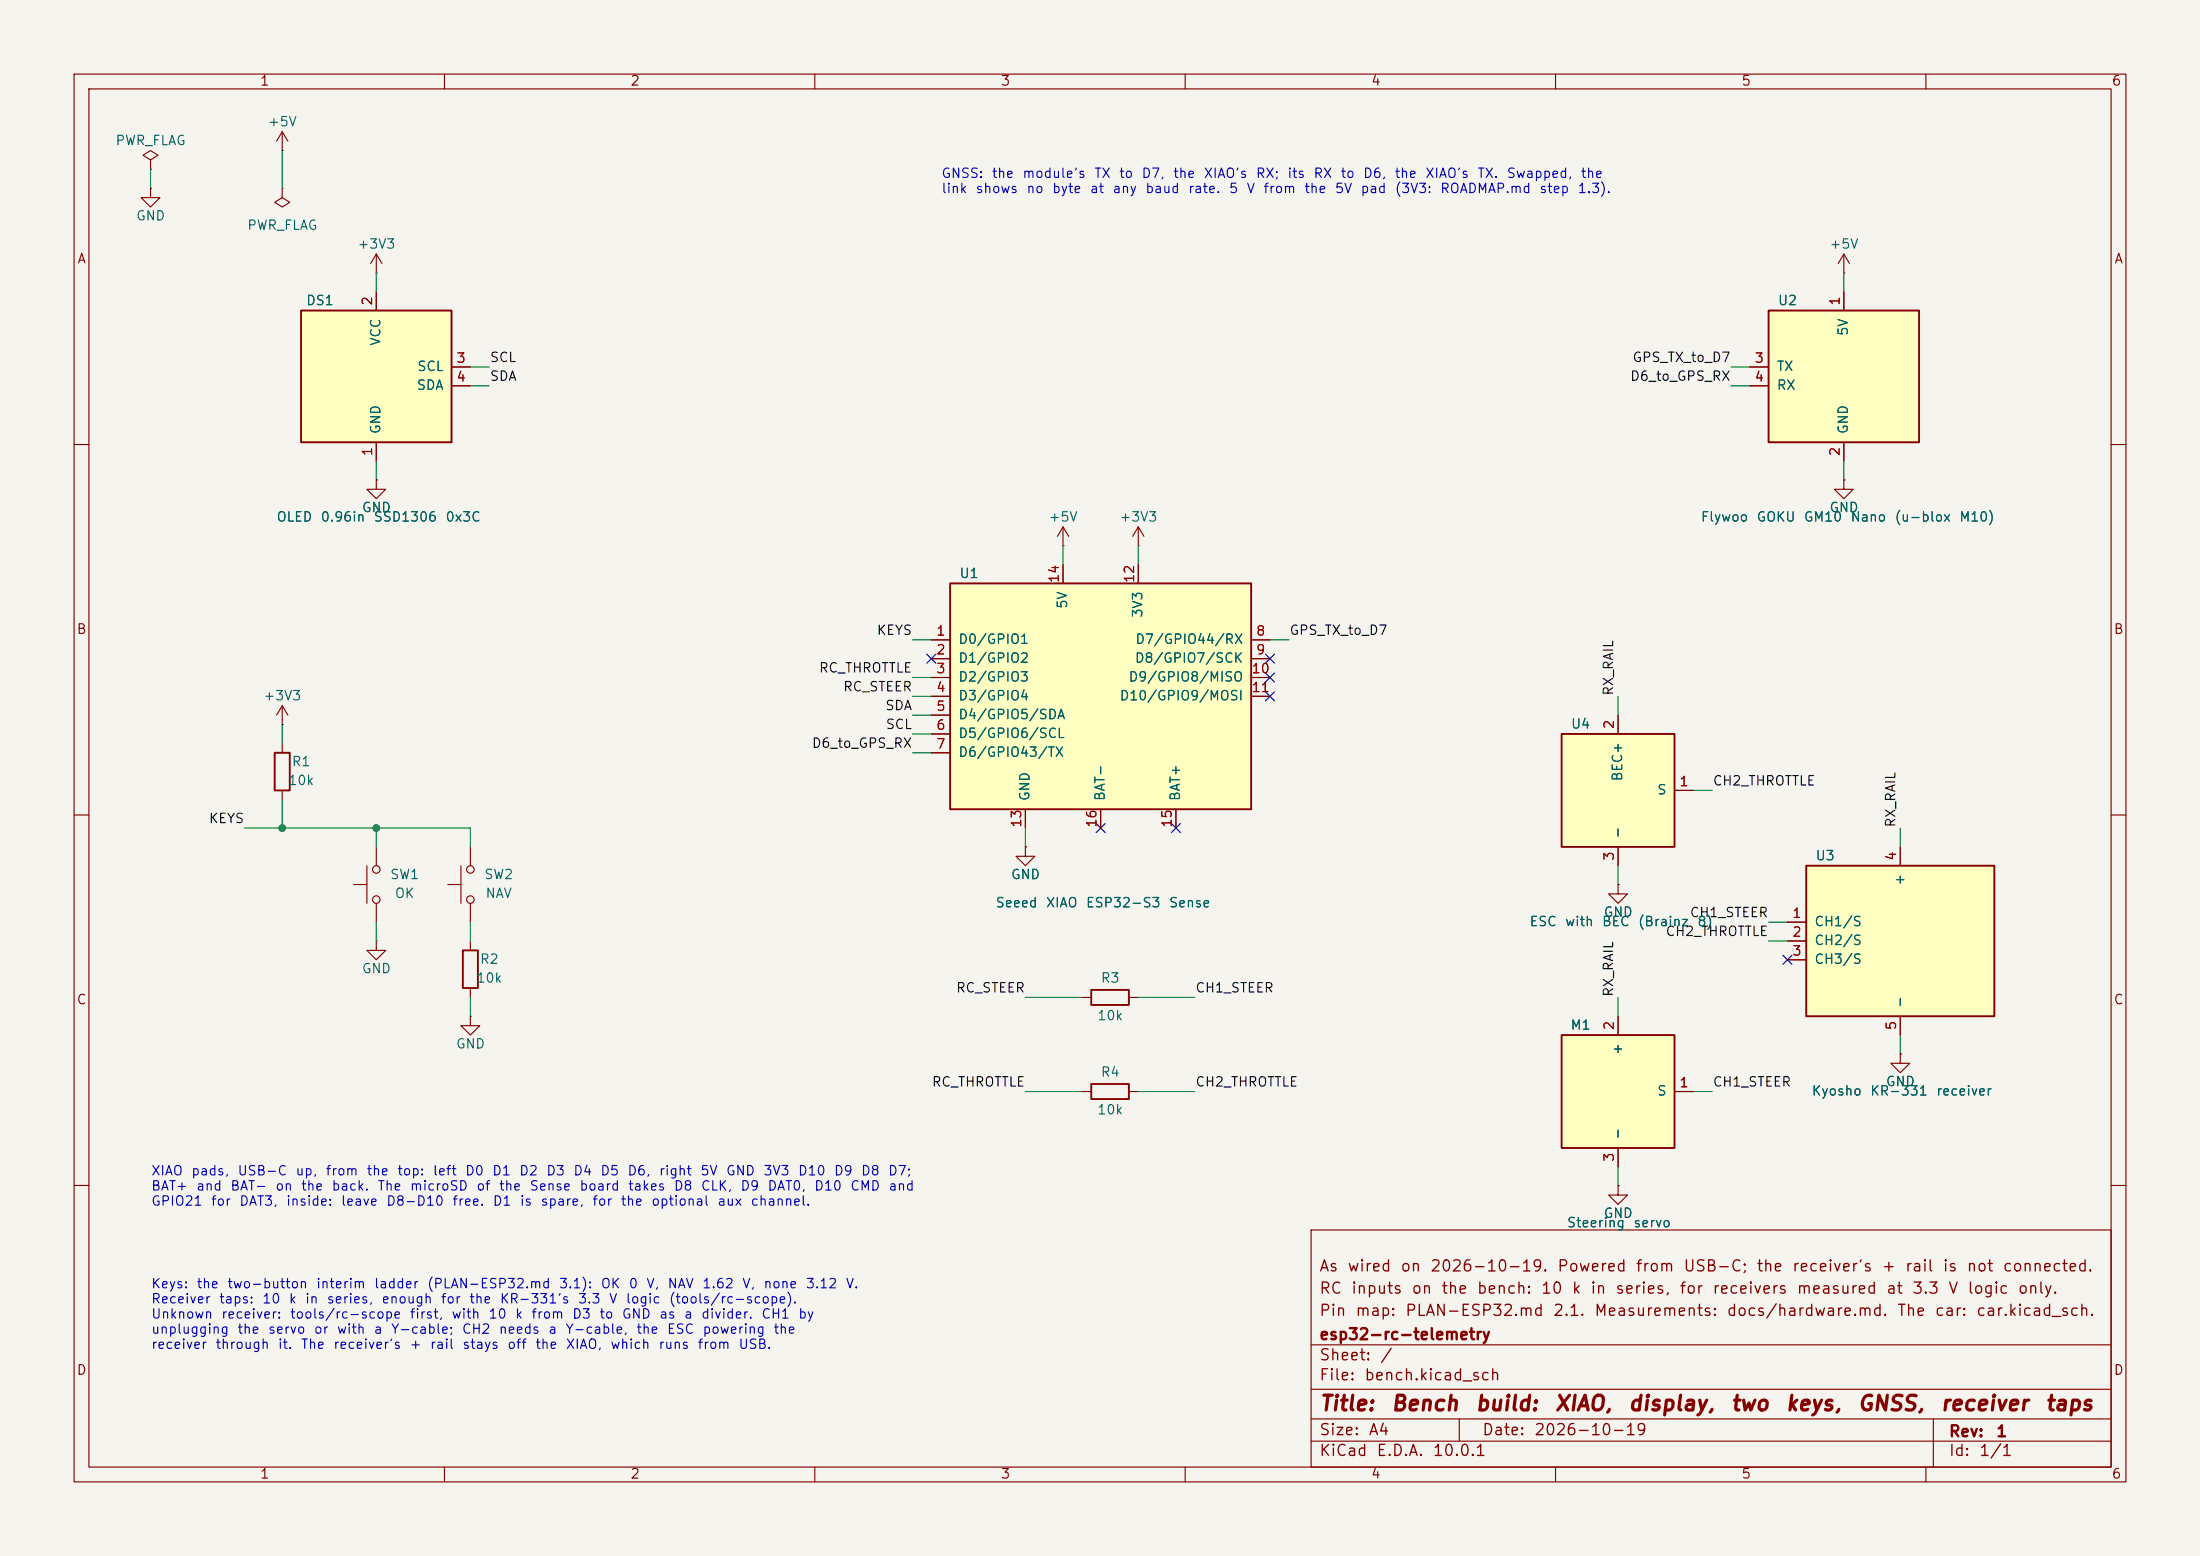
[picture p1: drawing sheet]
(kicad_sch (version 20250114) (generator "eeschema") (generator_version "9.0") (paper "A4") (title_block (title "Bench build: XIAO, display, two keys, GNSS, receiver taps") (date "2026-10-19") (rev "1") (company "esp32-rc-telemetry") (comment 1 "Pin map: PLAN-ESP32.md 2.1. Measurements: docs/hardware.md. The car: car.kicad_sch.") (comment 2 "RC inputs on the bench: 10 k in series, for receivers measured at 3.3 V logic only.") (comment 3 "As wired on 2026-10-19. Powered from USB-C; the receiver's + rail is not connected."))
 (lib_symbols (symbol "rct:XIAO_ESP32S3_Sense" (pin_names (offset 1.016)) (exclude_from_sim no) (in_bom yes) (on_board yes) (property "Reference" "U" (at 0 16.51 0) (effects (font (size 1.27 1.27)))) (property "Value" "Seeed XIAO ESP32-S3 Sense" (at 0 -16.51 0) (effects (font (size 1.27 1.27)))) (property "Footprint" "" (at 0 0 0) (effects (font (size 1.27 1.27)) (hide yes))) (property "Datasheet" "" (at 0 0 0) (effects (font (size 1.27 1.27)) (hide yes))) (symbol "XIAO_ESP32S3_Sense_0_1" (rectangle (start -20.32 15.24) (end 20.32 -15.24) (stroke (width 0.254) (type default)) (fill (type background)))) (symbol "XIAO_ESP32S3_Sense_1_1" (pin passive line (at -22.86 7.62 0) (length 2.54) (name "D0/GPIO1" (effects (font (size 1.27 1.27)))) (number "1" (effects (font (size 1.27 1.27))))) (pin passive line (at -22.86 5.08 0) (length 2.54) (name "D1/GPIO2" (effects (font (size 1.27 1.27)))) (number "2" (effects (font (size 1.27 1.27))))) (pin passive line (at -22.86 2.54 0) (length 2.54) (name "D2/GPIO3" (effects (font (size 1.27 1.27)))) (number "3" (effects (font (size 1.27 1.27))))) (pin passive line (at -22.86 0 0) (length 2.54) (name "D3/GPIO4" (effects (font (size 1.27 1.27)))) (number "4" (effects (font (size 1.27 1.27))))) (pin passive line (at -22.86 -2.54 0) (length 2.54) (name "D4/GPIO5/SDA" (effects (font (size 1.27 1.27)))) (number "5" (effects (font (size 1.27 1.27))))) (pin passive line (at -22.86 -5.08 0) (length 2.54) (name "D5/GPIO6/SCL" (effects (font (size 1.27 1.27)))) (number "6" (effects (font (size 1.27 1.27))))) (pin passive line (at -22.86 -7.62 0) (length 2.54) (name "D6/GPIO43/TX" (effects (font (size 1.27 1.27)))) (number "7" (effects (font (size 1.27 1.27))))) (pin passive line (at 22.86 7.62 180) (length 2.54) (name "D7/GPIO44/RX" (effects (font (size 1.27 1.27)))) (number "8" (effects (font (size 1.27 1.27))))) (pin passive line (at 22.86 5.08 180) (length 2.54) (name "D8/GPIO7/SCK" (effects (font (size 1.27 1.27)))) (number "9" (effects (font (size 1.27 1.27))))) (pin passive line (at 22.86 2.54 180) (length 2.54) (name "D9/GPIO8/MISO" (effects (font (size 1.27 1.27)))) (number "10" (effects (font (size 1.27 1.27))))) (pin passive line (at 22.86 0 180) (length 2.54) (name "D10/GPIO9/MOSI" (effects (font (size 1.27 1.27)))) (number "11" (effects (font (size 1.27 1.27))))) (pin power_in line (at -5.08 17.78 270) (length 2.54) (name "5V" (effects (font (size 1.27 1.27)))) (number "14" (effects (font (size 1.27 1.27))))) (pin power_out line (at 5.08 17.78 270) (length 2.54) (name "3V3" (effects (font (size 1.27 1.27)))) (number "12" (effects (font (size 1.27 1.27))))) (pin power_in line (at -10.16 -17.78 90) (length 2.54) (name "GND" (effects (font (size 1.27 1.27)))) (number "13" (effects (font (size 1.27 1.27))))) (pin passive line (at 0 -17.78 90) (length 2.54) (name "BAT-" (effects (font (size 1.27 1.27)))) (number "16" (effects (font (size 1.27 1.27))))) (pin passive line (at 10.16 -17.78 90) (length 2.54) (name "BAT+" (effects (font (size 1.27 1.27)))) (number "15" (effects (font (size 1.27 1.27))))))) 	(symbol "power:+5V"
  (power global)
  (pin_numbers (hide yes))
  (pin_names
   (offset 0) (hide yes))
  (exclude_from_sim no)
  (in_bom yes)
  (on_board yes)
  (in_pos_files yes)
  (duplicate_pin_numbers_are_jumpers no)
  (property "Reference" "#PWR" (at 0 -3.81 0) (show_name no) (do_not_autoplace no) (hide yes) (effects (font (size 1.27 1.27))))
  (property "Value" "+5V" (at 0 3.556 0) (show_name no) (do_not_autoplace no) (effects (font (size 1.27 1.27))))
  (property "Footprint" "" (at 0 0 0) (show_name no) (do_not_autoplace no) (hide yes) (effects (font (size 1.27 1.27))))
  (property "Datasheet" "" (at 0 0 0) (show_name no) (do_not_autoplace no) (hide yes) (effects (font (size 1.27 1.27))))
  (property "Description" "Power symbol creates a global label with name \"+5V\"" (at 0 0 0) (show_name no) (do_not_autoplace no) (hide yes) (effects (font (size 1.27 1.27))))
  (symbol "+5V_0_1"
   (polyline (pts (xy -0.762 1.27) (xy 0 2.54)) (stroke (width 0) (type default)) (fill (type none)))
   (polyline (pts (xy 0 2.54) (xy 0.762 1.27)) (stroke (width 0) (type default)) (fill (type none)))
   (polyline (pts (xy 0 0) (xy 0 2.54)) (stroke (width 0) (type default)) (fill (type none))))
  (symbol "+5V_1_1"
   (pin power_in line (at 0 0 90) (length 0) (name "" (effects (font (size 1.27 1.27)))) (number "1" (effects (font (size 1.27 1.27))))))
  (embedded_fonts no)) 	(symbol "power:+3V3"
  (power global)
  (pin_numbers (hide yes))
  (pin_names
   (offset 0) (hide yes))
  (exclude_from_sim no)
  (in_bom yes)
  (on_board yes)
  (in_pos_files yes)
  (duplicate_pin_numbers_are_jumpers no)
  (property "Reference" "#PWR" (at 0 -3.81 0) (show_name no) (do_not_autoplace no) (hide yes) (effects (font (size 1.27 1.27))))
  (property "Value" "+3V3" (at 0 3.556 0) (show_name no) (do_not_autoplace no) (effects (font (size 1.27 1.27))))
  (property "Footprint" "" (at 0 0 0) (show_name no) (do_not_autoplace no) (hide yes) (effects (font (size 1.27 1.27))))
  (property "Datasheet" "" (at 0 0 0) (show_name no) (do_not_autoplace no) (hide yes) (effects (font (size 1.27 1.27))))
  (property "Description" "Power symbol creates a global label with name \"+3V3\"" (at 0 0 0) (show_name no) (do_not_autoplace no) (hide yes) (effects (font (size 1.27 1.27))))
  (symbol "+3V3_0_1"
   (polyline (pts (xy -0.762 1.27) (xy 0 2.54)) (stroke (width 0) (type default)) (fill (type none)))
   (polyline (pts (xy 0 2.54) (xy 0.762 1.27)) (stroke (width 0) (type default)) (fill (type none)))
   (polyline (pts (xy 0 0) (xy 0 2.54)) (stroke (width 0) (type default)) (fill (type none))))
  (symbol "+3V3_1_1"
   (pin power_in line (at 0 0 90) (length 0) (name "" (effects (font (size 1.27 1.27)))) (number "1" (effects (font (size 1.27 1.27))))))
  (embedded_fonts no)) 	(symbol "power:GND"
  (power global)
  (pin_numbers (hide yes))
  (pin_names
   (offset 0) (hide yes))
  (exclude_from_sim no)
  (in_bom yes)
  (on_board yes)
  (in_pos_files yes)
  (duplicate_pin_numbers_are_jumpers no)
  (property "Reference" "#PWR" (at 0 -6.35 0) (show_name no) (do_not_autoplace no) (hide yes) (effects (font (size 1.27 1.27))))
  (property "Value" "GND" (at 0 -3.81 0) (show_name no) (do_not_autoplace no) (effects (font (size 1.27 1.27))))
  (property "Footprint" "" (at 0 0 0) (show_name no) (do_not_autoplace no) (hide yes) (effects (font (size 1.27 1.27))))
  (property "Datasheet" "" (at 0 0 0) (show_name no) (do_not_autoplace no) (hide yes) (effects (font (size 1.27 1.27))))
  (property "Description" "Power symbol creates a global label with name \"GND\" , ground" (at 0 0 0) (show_name no) (do_not_autoplace no) (hide yes) (effects (font (size 1.27 1.27))))
  (symbol "GND_0_1"
   (polyline (pts (xy 0 0) (xy 0 -1.27) (xy 1.27 -1.27) (xy 0 -2.54) (xy -1.27 -1.27) (xy 0 -1.27)) (stroke (width 0) (type default)) (fill (type none))))
  (symbol "GND_1_1"
   (pin power_in line (at 0 0 270) (length 0) (name "" (effects (font (size 1.27 1.27)))) (number "1" (effects (font (size 1.27 1.27))))))
  (embedded_fonts no)) (symbol "rct:SSD1306_OLED" (pin_names (offset 1.016)) (exclude_from_sim no) (in_bom yes) (on_board yes) (property "Reference" "DS" (at 0 10.16 0) (effects (font (size 1.27 1.27)))) (property "Value" "OLED 0.96in SSD1306 0x3C" (at 0 -10.16 0) (effects (font (size 1.27 1.27)))) (property "Footprint" "" (at 0 0 0) (effects (font (size 1.27 1.27)) (hide yes))) (property "Datasheet" "" (at 0 0 0) (effects (font (size 1.27 1.27)) (hide yes))) (symbol "SSD1306_OLED_0_1" (rectangle (start -10.16 8.89) (end 10.16 -8.89) (stroke (width 0.254) (type default)) (fill (type background)))) (symbol "SSD1306_OLED_1_1" (pin passive line (at 12.7 1.27 180) (length 2.54) (name "SCL" (effects (font (size 1.27 1.27)))) (number "3" (effects (font (size 1.27 1.27))))) (pin passive line (at 12.7 -1.27 180) (length 2.54) (name "SDA" (effects (font (size 1.27 1.27)))) (number "4" (effects (font (size 1.27 1.27))))) (pin passive line (at 0 11.43 270) (length 2.54) (name "VCC" (effects (font (size 1.27 1.27)))) (number "2" (effects (font (size 1.27 1.27))))) (pin passive line (at 0 -11.43 90) (length 2.54) (name "GND" (effects (font (size 1.27 1.27)))) (number "1" (effects (font (size 1.27 1.27))))))) 	(symbol "Device:R"
  (pin_numbers (hide yes))
  (pin_names
   (offset 0))
  (exclude_from_sim no)
  (in_bom yes)
  (on_board yes)
  (in_pos_files yes)
  (duplicate_pin_numbers_are_jumpers no)
  (property "Reference" "R" (at 2.032 0 90) (show_name no) (do_not_autoplace no) (effects (font (size 1.27 1.27))))
  (property "Value" "R" (at 0 0 90) (show_name no) (do_not_autoplace no) (effects (font (size 1.27 1.27))))
  (property "Footprint" "" (at -1.778 0 90) (show_name no) (do_not_autoplace no) (hide yes) (effects (font (size 1.27 1.27))))
  (property "Datasheet" "" (at 0 0 0) (show_name no) (do_not_autoplace no) (hide yes) (effects (font (size 1.27 1.27))))
  (property "Description" "Resistor" (at 0 0 0) (show_name no) (do_not_autoplace no) (hide yes) (effects (font (size 1.27 1.27))))
  (symbol "R_0_1"
   (rectangle (start -1.016 -2.54) (end 1.016 2.54) (stroke (width 0.254) (type default)) (fill (type none))))
  (symbol "R_1_1"
   (pin passive line (at 0 3.81 270) (length 1.27) (name "" (effects (font (size 1.27 1.27)))) (number "1" (effects (font (size 1.27 1.27)))))
   (pin passive line (at 0 -3.81 90) (length 1.27) (name "" (effects (font (size 1.27 1.27)))) (number "2" (effects (font (size 1.27 1.27))))))
  (embedded_fonts no)) 	(symbol "Switch:SW_Push"
  (pin_numbers (hide yes))
  (pin_names
   (offset 1.016) (hide yes))
  (exclude_from_sim no)
  (in_bom yes)
  (on_board yes)
  (in_pos_files yes)
  (duplicate_pin_numbers_are_jumpers no)
  (property "Reference" "SW" (at 1.27 2.54 0) (show_name no) (do_not_autoplace no) (effects (font (size 1.27 1.27)) (justify left)))
  (property "Value" "SW_Push" (at 0 -1.524 0) (show_name no) (do_not_autoplace no) (effects (font (size 1.27 1.27))))
  (property "Footprint" "" (at 0 5.08 0) (show_name no) (do_not_autoplace no) (hide yes) (effects (font (size 1.27 1.27))))
  (property "Datasheet" "" (at 0 5.08 0) (show_name no) (do_not_autoplace no) (hide yes) (effects (font (size 1.27 1.27))))
  (property "Description" "Push button switch, generic, two pins" (at 0 0 0) (show_name no) (do_not_autoplace no) (hide yes) (effects (font (size 1.27 1.27))))
  (symbol "SW_Push_0_1"
   (circle (center -2.032 0) (radius 0.508) (stroke (width 0) (type default)) (fill (type none)))
   (polyline (pts (xy 0 1.27) (xy 0 3.048)) (stroke (width 0) (type default)) (fill (type none)))
   (circle (center 2.032 0) (radius 0.508) (stroke (width 0) (type default)) (fill (type none)))
   (polyline (pts (xy 2.54 1.27) (xy -2.54 1.27)) (stroke (width 0) (type default)) (fill (type none)))
   (pin passive line (at -5.08 0 0) (length 2.54) (name "1" (effects (font (size 1.27 1.27)))) (number "1" (effects (font (size 1.27 1.27)))))
   (pin passive line (at 5.08 0 180) (length 2.54) (name "2" (effects (font (size 1.27 1.27)))) (number "2" (effects (font (size 1.27 1.27))))))
  (embedded_fonts no)) (symbol "rct:GM10" (pin_names (offset 1.016)) (exclude_from_sim no) (in_bom yes) (on_board yes) (property "Reference" "U" (at 0 10.16 0) (effects (font (size 1.27 1.27)))) (property "Value" "Flywoo GOKU GM10 Nano (u-blox M10)" (at 0 -10.16 0) (effects (font (size 1.27 1.27)))) (property "Footprint" "" (at 0 0 0) (effects (font (size 1.27 1.27)) (hide yes))) (property "Datasheet" "" (at 0 0 0) (effects (font (size 1.27 1.27)) (hide yes))) (symbol "GM10_0_1" (rectangle (start -10.16 8.89) (end 10.16 -8.89) (stroke (width 0.254) (type default)) (fill (type background)))) (symbol "GM10_1_1" (pin passive line (at -12.7 1.27 0) (length 2.54) (name "TX" (effects (font (size 1.27 1.27)))) (number "3" (effects (font (size 1.27 1.27))))) (pin passive line (at -12.7 -1.27 0) (length 2.54) (name "RX" (effects (font (size 1.27 1.27)))) (number "4" (effects (font (size 1.27 1.27))))) (pin passive line (at 0 11.43 270) (length 2.54) (name "5V" (effects (font (size 1.27 1.27)))) (number "1" (effects (font (size 1.27 1.27))))) (pin passive line (at 0 -11.43 90) (length 2.54) (name "GND" (effects (font (size 1.27 1.27)))) (number "2" (effects (font (size 1.27 1.27))))))) (symbol "rct:Receiver_3ch" (pin_names (offset 1.016)) (exclude_from_sim no) (in_bom yes) (on_board yes) (property "Reference" "U" (at 0 11.43 0) (effects (font (size 1.27 1.27)))) (property "Value" "Kyosho KR-331 receiver" (at 0 -11.43 0) (effects (font (size 1.27 1.27)))) (property "Footprint" "" (at 0 0 0) (effects (font (size 1.27 1.27)) (hide yes))) (property "Datasheet" "" (at 0 0 0) (effects (font (size 1.27 1.27)) (hide yes))) (symbol "Receiver_3ch_0_1" (rectangle (start -12.7 10.16) (end 12.7 -10.16) (stroke (width 0.254) (type default)) (fill (type background)))) (symbol "Receiver_3ch_1_1" (pin passive line (at -15.24 2.54 0) (length 2.54) (name "CH1/S" (effects (font (size 1.27 1.27)))) (number "1" (effects (font (size 1.27 1.27))))) (pin passive line (at -15.24 0 0) (length 2.54) (name "CH2/S" (effects (font (size 1.27 1.27)))) (number "2" (effects (font (size 1.27 1.27))))) (pin passive line (at -15.24 -2.54 0) (length 2.54) (name "CH3/S" (effects (font (size 1.27 1.27)))) (number "3" (effects (font (size 1.27 1.27))))) (pin passive line (at 0 12.7 270) (length 2.54) (name "+" (effects (font (size 1.27 1.27)))) (number "4" (effects (font (size 1.27 1.27))))) (pin passive line (at 0 -12.7 90) (length 2.54) (name "-" (effects (font (size 1.27 1.27)))) (number "5" (effects (font (size 1.27 1.27))))))) (symbol "rct:ESC" (pin_names (offset 1.016)) (exclude_from_sim no) (in_bom yes) (on_board yes) (property "Reference" "U" (at 0 8.89 0) (effects (font (size 1.27 1.27)))) (property "Value" "ESC with BEC" (at 0 -8.89 0) (effects (font (size 1.27 1.27)))) (property "Footprint" "" (at 0 0 0) (effects (font (size 1.27 1.27)) (hide yes))) (property "Datasheet" "" (at 0 0 0) (effects (font (size 1.27 1.27)) (hide yes))) (symbol "ESC_0_1" (rectangle (start -7.62 7.62) (end 7.62 -7.62) (stroke (width 0.254) (type default)) (fill (type background)))) (symbol "ESC_1_1" (pin passive line (at 10.16 0 180) (length 2.54) (name "S" (effects (font (size 1.27 1.27)))) (number "1" (effects (font (size 1.27 1.27))))) (pin passive line (at 0 10.16 270) (length 2.54) (name "BEC+" (effects (font (size 1.27 1.27)))) (number "2" (effects (font (size 1.27 1.27))))) (pin passive line (at 0 -10.16 90) (length 2.54) (name "-" (effects (font (size 1.27 1.27)))) (number "3" (effects (font (size 1.27 1.27))))))) (symbol "rct:Servo" (pin_names (offset 1.016)) (exclude_from_sim no) (in_bom yes) (on_board yes) (property "Reference" "M" (at 0 8.89 0) (effects (font (size 1.27 1.27)))) (property "Value" "Steering servo" (at 0 -8.89 0) (effects (font (size 1.27 1.27)))) (property "Footprint" "" (at 0 0 0) (effects (font (size 1.27 1.27)) (hide yes))) (property "Datasheet" "" (at 0 0 0) (effects (font (size 1.27 1.27)) (hide yes))) (symbol "Servo_0_1" (rectangle (start -7.62 7.62) (end 7.62 -7.62) (stroke (width 0.254) (type default)) (fill (type background)))) (symbol "Servo_1_1" (pin passive line (at 10.16 0 180) (length 2.54) (name "S" (effects (font (size 1.27 1.27)))) (number "1" (effects (font (size 1.27 1.27))))) (pin passive line (at 0 10.16 270) (length 2.54) (name "+" (effects (font (size 1.27 1.27)))) (number "2" (effects (font (size 1.27 1.27))))) (pin passive line (at 0 -10.16 90) (length 2.54) (name "-" (effects (font (size 1.27 1.27)))) (number "3" (effects (font (size 1.27 1.27))))))) 	(symbol "power:PWR_FLAG"
  (power global)
  (pin_numbers (hide yes))
  (pin_names
   (offset 0) (hide yes))
  (exclude_from_sim no)
  (in_bom yes)
  (on_board yes)
  (in_pos_files yes)
  (duplicate_pin_numbers_are_jumpers no)
  (property "Reference" "#FLG" (at 0 1.905 0) (show_name no) (do_not_autoplace no) (hide yes) (effects (font (size 1.27 1.27))))
  (property "Value" "PWR_FLAG" (at 0 3.81 0) (show_name no) (do_not_autoplace no) (effects (font (size 1.27 1.27))))
  (property "Footprint" "" (at 0 0 0) (show_name no) (do_not_autoplace no) (hide yes) (effects (font (size 1.27 1.27))))
  (property "Datasheet" "" (at 0 0 0) (show_name no) (do_not_autoplace no) (hide yes) (effects (font (size 1.27 1.27))))
  (property "Description" "Special symbol for telling ERC where power comes from" (at 0 0 0) (show_name no) (do_not_autoplace no) (hide yes) (effects (font (size 1.27 1.27))))
  (symbol "PWR_FLAG_0_0"
   (pin power_out line (at 0 0 90) (length 0) (name "" (effects (font (size 1.27 1.27)))) (number "1" (effects (font (size 1.27 1.27))))))
  (symbol "PWR_FLAG_0_1"
   (polyline (pts (xy 0 0) (xy 0 1.27) (xy -1.016 1.905) (xy 0 2.54) (xy 1.016 1.905) (xy 0 1.27)) (stroke (width 0) (type default)) (fill (type none))))
  (embedded_fonts no)))
 (symbol (lib_id "rct:XIAO_ESP32S3_Sense") (at 148.59 93.98 0) (unit 1) (exclude_from_sim no) (in_bom yes) (on_board yes) (dnp no) (property "Reference" "U1" (at 130.81 77.47 0) (effects (font (size 1.27 1.27)))) (property "Value" "Seeed XIAO ESP32-S3 Sense" (at 148.59 121.92 0) (effects (font (size 1.27 1.27)))) (property "Footprint" "" (at 148.59 93.98 0) (effects (font (size 1.27 1.27)) (hide yes))) (property "Datasheet" "~" (at 148.59 93.98 0) (effects (font (size 1.27 1.27)) (hide yes))) (pin "1") (pin "10") (pin "11") (pin "12") (pin "13") (pin "14") (pin "15") (pin "16") (pin "2") (pin "3") (pin "4") (pin "5") (pin "6") (pin "7") (pin "8") (pin "9"))
 (wire (pts (xy 125.73 86.36) (xy 123.19 86.36)) (stroke (width 0) (type default)))
 (label "KEYS" (at 123.19 86.36 180) (effects (font (size 1.27 1.27)) (justify right bottom)))
 (no_connect (at 125.73 88.9))
 (wire (pts (xy 125.73 91.44) (xy 123.19 91.44)) (stroke (width 0) (type default)))
 (label "RC_THROTTLE" (at 123.19 91.44 180) (effects (font (size 1.27 1.27)) (justify right bottom)))
 (wire (pts (xy 125.73 93.98) (xy 123.19 93.98)) (stroke (width 0) (type default)))
 (label "RC_STEER" (at 123.19 93.98 180) (effects (font (size 1.27 1.27)) (justify right bottom)))
 (wire (pts (xy 125.73 96.52) (xy 123.19 96.52)) (stroke (width 0) (type default)))
 (label "SDA" (at 123.19 96.52 180) (effects (font (size 1.27 1.27)) (justify right bottom)))
 (wire (pts (xy 125.73 99.06) (xy 123.19 99.06)) (stroke (width 0) (type default)))
 (label "SCL" (at 123.19 99.06 180) (effects (font (size 1.27 1.27)) (justify right bottom)))
 (wire (pts (xy 125.73 101.6) (xy 123.19 101.6)) (stroke (width 0) (type default)))
 (label "D6_to_GPS_RX" (at 123.19 101.6 180) (effects (font (size 1.27 1.27)) (justify right bottom)))
 (wire (pts (xy 171.45 86.36) (xy 173.99 86.36)) (stroke (width 0) (type default)))
 (label "GPS_TX_to_D7" (at 173.99 86.36 0) (effects (font (size 1.27 1.27)) (justify left bottom)))
 (no_connect (at 171.45 88.9))
 (no_connect (at 171.45 91.44))
 (no_connect (at 171.45 93.98))
 (wire (pts (xy 143.51 76.2) (xy 143.51 73.66)) (stroke (width 0) (type default)))
 (symbol (lib_id "power:+5V") (at 143.51 73.66 0) (unit 1) (exclude_from_sim no) (in_bom yes) (on_board yes) (dnp no) (property "Reference" "#PWR001" (at 143.51 68.66 0) (effects (font (size 1.27 1.27)) (hide yes))) (property "Value" "+5V" (at 143.51 69.85 0) (effects (font (size 1.27 1.27)))) (property "Footprint" "" (at 143.51 73.66 0) (effects (font (size 1.27 1.27)) (hide yes))) (property "Datasheet" "~" (at 143.51 73.66 0) (effects (font (size 1.27 1.27)) (hide yes))) (pin "1"))
 (wire (pts (xy 153.67 76.2) (xy 153.67 73.66)) (stroke (width 0) (type default)))
 (symbol (lib_id "power:+3V3") (at 153.67 73.66 0) (unit 1) (exclude_from_sim no) (in_bom yes) (on_board yes) (dnp no) (property "Reference" "#PWR002" (at 153.67 68.66 0) (effects (font (size 1.27 1.27)) (hide yes))) (property "Value" "+3V3" (at 153.67 69.85 0) (effects (font (size 1.27 1.27)))) (property "Footprint" "" (at 153.67 73.66 0) (effects (font (size 1.27 1.27)) (hide yes))) (property "Datasheet" "~" (at 153.67 73.66 0) (effects (font (size 1.27 1.27)) (hide yes))) (pin "1"))
 (wire (pts (xy 138.43 111.76) (xy 138.43 114.3)) (stroke (width 0) (type default)))
 (symbol (lib_id "power:GND") (at 138.43 114.3 0) (unit 1) (exclude_from_sim no) (in_bom yes) (on_board yes) (dnp no) (property "Reference" "#PWR003" (at 138.43 109.3 0) (effects (font (size 1.27 1.27)) (hide yes))) (property "Value" "GND" (at 138.43 118.11 0) (effects (font (size 1.27 1.27)))) (property "Footprint" "" (at 138.43 114.3 0) (effects (font (size 1.27 1.27)) (hide yes))) (property "Datasheet" "~" (at 138.43 114.3 0) (effects (font (size 1.27 1.27)) (hide yes))) (pin "1"))
 (no_connect (at 158.75 111.76))
 (no_connect (at 148.59 111.76))
 (symbol (lib_id "rct:SSD1306_OLED") (at 50.8 50.8 0) (unit 1) (exclude_from_sim no) (in_bom yes) (on_board yes) (dnp no) (property "Reference" "DS1" (at 43.18 40.64 0) (effects (font (size 1.27 1.27)))) (property "Value" "OLED 0.96in SSD1306 0x3C" (at 50.8 69.85 0) (effects (font (size 1.27 1.27)))) (property "Footprint" "" (at 50.8 50.8 0) (effects (font (size 1.27 1.27)) (hide yes))) (property "Datasheet" "~" (at 50.8 50.8 0) (effects (font (size 1.27 1.27)) (hide yes))) (pin "1") (pin "2") (pin "3") (pin "4"))
 (wire (pts (xy 50.8 39.37) (xy 50.8 36.83)) (stroke (width 0) (type default)))
 (symbol (lib_id "power:+3V3") (at 50.8 36.83 0) (unit 1) (exclude_from_sim no) (in_bom yes) (on_board yes) (dnp no) (property "Reference" "#PWR004" (at 50.8 31.83 0) (effects (font (size 1.27 1.27)) (hide yes))) (property "Value" "+3V3" (at 50.8 33.02 0) (effects (font (size 1.27 1.27)))) (property "Footprint" "" (at 50.8 36.83 0) (effects (font (size 1.27 1.27)) (hide yes))) (property "Datasheet" "~" (at 50.8 36.83 0) (effects (font (size 1.27 1.27)) (hide yes))) (pin "1"))
 (wire (pts (xy 50.8 62.23) (xy 50.8 64.77)) (stroke (width 0) (type default)))
 (symbol (lib_id "power:GND") (at 50.8 64.77 0) (unit 1) (exclude_from_sim no) (in_bom yes) (on_board yes) (dnp no) (property "Reference" "#PWR005" (at 50.8 59.77 0) (effects (font (size 1.27 1.27)) (hide yes))) (property "Value" "GND" (at 50.8 68.58 0) (effects (font (size 1.27 1.27)))) (property "Footprint" "" (at 50.8 64.77 0) (effects (font (size 1.27 1.27)) (hide yes))) (property "Datasheet" "~" (at 50.8 64.77 0) (effects (font (size 1.27 1.27)) (hide yes))) (pin "1"))
 (wire (pts (xy 63.5 49.53) (xy 66.04 49.53)) (stroke (width 0) (type default)))
 (label "SCL" (at 66.04 49.53 0) (effects (font (size 1.27 1.27)) (justify left bottom)))
 (wire (pts (xy 63.5 52.07) (xy 66.04 52.07)) (stroke (width 0) (type default)))
 (label "SDA" (at 66.04 52.07 0) (effects (font (size 1.27 1.27)) (justify left bottom)))
 (symbol (lib_id "Device:R") (at 38.1 104.14 0) (unit 1) (exclude_from_sim no) (in_bom yes) (on_board yes) (dnp no) (property "Reference" "R1" (at 40.64 102.87 0) (effects (font (size 1.27 1.27)))) (property "Value" "10k" (at 40.64 105.41 0) (effects (font (size 1.27 1.27)))) (property "Footprint" "" (at 38.1 104.14 0) (effects (font (size 1.27 1.27)) (hide yes))) (property "Datasheet" "~" (at 38.1 104.14 0) (effects (font (size 1.27 1.27)) (hide yes))) (pin "1") (pin "2"))
 (wire (pts (xy 38.1 100.33) (xy 38.1 97.79)) (stroke (width 0) (type default)))
 (symbol (lib_id "power:+3V3") (at 38.1 97.79 0) (unit 1) (exclude_from_sim no) (in_bom yes) (on_board yes) (dnp no) (property "Reference" "#PWR006" (at 38.1 92.79 0) (effects (font (size 1.27 1.27)) (hide yes))) (property "Value" "+3V3" (at 38.1 93.98 0) (effects (font (size 1.27 1.27)))) (property "Footprint" "" (at 38.1 97.79 0) (effects (font (size 1.27 1.27)) (hide yes))) (property "Datasheet" "~" (at 38.1 97.79 0) (effects (font (size 1.27 1.27)) (hide yes))) (pin "1"))
 (wire (pts (xy 38.1 107.95) (xy 38.1 111.76)) (stroke (width 0) (type default)))
 (wire (pts (xy 38.1 111.76) (xy 63.5 111.76)) (stroke (width 0) (type default)))
 (wire (pts (xy 38.1 111.76) (xy 33.02 111.76)) (stroke (width 0) (type default)))
 (label "KEYS" (at 33.02 111.76 180) (effects (font (size 1.27 1.27)) (justify right bottom)))
 (junction (at 38.1 111.76) (diameter 0) (color 0 0 0 0))
 (symbol (lib_id "Switch:SW_Push") (at 50.8 119.38 90) (unit 1) (exclude_from_sim no) (in_bom yes) (on_board yes) (dnp no) (property "Reference" "SW1" (at 54.61 118.11 90) (effects (font (size 1.27 1.27)))) (property "Value" "OK" (at 54.61 120.65 90) (effects (font (size 1.27 1.27)))) (property "Footprint" "" (at 50.8 119.38 90) (effects (font (size 1.27 1.27)) (hide yes))) (property "Datasheet" "~" (at 50.8 119.38 90) (effects (font (size 1.27 1.27)) (hide yes))) (pin "1") (pin "2"))
 (wire (pts (xy 50.8 111.76) (xy 50.8 114.3)) (stroke (width 0) (type default)))
 (junction (at 50.8 111.76) (diameter 0) (color 0 0 0 0))
 (wire (pts (xy 50.8 124.46) (xy 50.8 127)) (stroke (width 0) (type default)))
 (symbol (lib_id "power:GND") (at 50.8 127 0) (unit 1) (exclude_from_sim no) (in_bom yes) (on_board yes) (dnp no) (property "Reference" "#PWR007" (at 50.8 122 0) (effects (font (size 1.27 1.27)) (hide yes))) (property "Value" "GND" (at 50.8 130.81 0) (effects (font (size 1.27 1.27)))) (property "Footprint" "" (at 50.8 127 0) (effects (font (size 1.27 1.27)) (hide yes))) (property "Datasheet" "~" (at 50.8 127 0) (effects (font (size 1.27 1.27)) (hide yes))) (pin "1"))
 (symbol (lib_id "Switch:SW_Push") (at 63.5 119.38 90) (unit 1) (exclude_from_sim no) (in_bom yes) (on_board yes) (dnp no) (property "Reference" "SW2" (at 67.31 118.11 90) (effects (font (size 1.27 1.27)))) (property "Value" "NAV" (at 67.31 120.65 90) (effects (font (size 1.27 1.27)))) (property "Footprint" "" (at 63.5 119.38 90) (effects (font (size 1.27 1.27)) (hide yes))) (property "Datasheet" "~" (at 63.5 119.38 90) (effects (font (size 1.27 1.27)) (hide yes))) (pin "1") (pin "2"))
 (wire (pts (xy 63.5 111.76) (xy 63.5 114.3)) (stroke (width 0) (type default)))
 (symbol (lib_id "Device:R") (at 63.5 130.81 0) (unit 1) (exclude_from_sim no) (in_bom yes) (on_board yes) (dnp no) (property "Reference" "R2" (at 66.04 129.54 0) (effects (font (size 1.27 1.27)))) (property "Value" "10k" (at 66.04 132.08 0) (effects (font (size 1.27 1.27)))) (property "Footprint" "" (at 63.5 130.81 0) (effects (font (size 1.27 1.27)) (hide yes))) (property "Datasheet" "~" (at 63.5 130.81 0) (effects (font (size 1.27 1.27)) (hide yes))) (pin "1") (pin "2"))
 (wire (pts (xy 63.5 124.46) (xy 63.5 127)) (stroke (width 0) (type default)))
 (wire (pts (xy 63.5 134.62) (xy 63.5 137.16)) (stroke (width 0) (type default)))
 (symbol (lib_id "power:GND") (at 63.5 137.16 0) (unit 1) (exclude_from_sim no) (in_bom yes) (on_board yes) (dnp no) (property "Reference" "#PWR008" (at 63.5 132.16 0) (effects (font (size 1.27 1.27)) (hide yes))) (property "Value" "GND" (at 63.5 140.97 0) (effects (font (size 1.27 1.27)))) (property "Footprint" "" (at 63.5 137.16 0) (effects (font (size 1.27 1.27)) (hide yes))) (property "Datasheet" "~" (at 63.5 137.16 0) (effects (font (size 1.27 1.27)) (hide yes))) (pin "1"))
 (symbol (lib_id "rct:GM10") (at 248.92 50.8 0) (unit 1) (exclude_from_sim no) (in_bom yes) (on_board yes) (dnp no) (property "Reference" "U2" (at 241.3 40.64 0) (effects (font (size 1.27 1.27)))) (property "Value" "Flywoo GOKU GM10 Nano (u-blox M10)" (at 248.92 69.85 0) (effects (font (size 1.27 1.27)))) (property "Footprint" "" (at 248.92 50.8 0) (effects (font (size 1.27 1.27)) (hide yes))) (property "Datasheet" "~" (at 248.92 50.8 0) (effects (font (size 1.27 1.27)) (hide yes))) (pin "1") (pin "2") (pin "3") (pin "4"))
 (wire (pts (xy 248.92 39.37) (xy 248.92 36.83)) (stroke (width 0) (type default)))
 (symbol (lib_id "power:+5V") (at 248.92 36.83 0) (unit 1) (exclude_from_sim no) (in_bom yes) (on_board yes) (dnp no) (property "Reference" "#PWR009" (at 248.92 31.83 0) (effects (font (size 1.27 1.27)) (hide yes))) (property "Value" "+5V" (at 248.92 33.02 0) (effects (font (size 1.27 1.27)))) (property "Footprint" "" (at 248.92 36.83 0) (effects (font (size 1.27 1.27)) (hide yes))) (property "Datasheet" "~" (at 248.92 36.83 0) (effects (font (size 1.27 1.27)) (hide yes))) (pin "1"))
 (wire (pts (xy 248.92 62.23) (xy 248.92 64.77)) (stroke (width 0) (type default)))
 (symbol (lib_id "power:GND") (at 248.92 64.77 0) (unit 1) (exclude_from_sim no) (in_bom yes) (on_board yes) (dnp no) (property "Reference" "#PWR010" (at 248.92 59.77 0) (effects (font (size 1.27 1.27)) (hide yes))) (property "Value" "GND" (at 248.92 68.58 0) (effects (font (size 1.27 1.27)))) (property "Footprint" "" (at 248.92 64.77 0) (effects (font (size 1.27 1.27)) (hide yes))) (property "Datasheet" "~" (at 248.92 64.77 0) (effects (font (size 1.27 1.27)) (hide yes))) (pin "1"))
 (wire (pts (xy 236.22 49.53) (xy 233.68 49.53)) (stroke (width 0) (type default)))
 (label "GPS_TX_to_D7" (at 233.68 49.53 180) (effects (font (size 1.27 1.27)) (justify right bottom)))
 (wire (pts (xy 236.22 52.07) (xy 233.68 52.07)) (stroke (width 0) (type default)))
 (label "D6_to_GPS_RX" (at 233.68 52.07 180) (effects (font (size 1.27 1.27)) (justify right bottom)))
 (symbol (lib_id "rct:Receiver_3ch") (at 256.54 127 0) (unit 1) (exclude_from_sim no) (in_bom yes) (on_board yes) (dnp no) (property "Reference" "U3" (at 246.38 115.57 0) (effects (font (size 1.27 1.27)))) (property "Value" "Kyosho KR-331 receiver" (at 256.54 147.32 0) (effects (font (size 1.27 1.27)))) (property "Footprint" "" (at 256.54 127 0) (effects (font (size 1.27 1.27)) (hide yes))) (property "Datasheet" "~" (at 256.54 127 0) (effects (font (size 1.27 1.27)) (hide yes))) (pin "1") (pin "2") (pin "3") (pin "4") (pin "5"))
 (wire (pts (xy 241.3 124.46) (xy 238.76 124.46)) (stroke (width 0) (type default)))
 (label "CH1_STEER" (at 238.76 124.46 180) (effects (font (size 1.27 1.27)) (justify right bottom)))
 (wire (pts (xy 241.3 127) (xy 238.76 127)) (stroke (width 0) (type default)))
 (label "CH2_THROTTLE" (at 238.76 127 180) (effects (font (size 1.27 1.27)) (justify right bottom)))
 (no_connect (at 241.3 129.54))
 (wire (pts (xy 256.54 114.3) (xy 256.54 111.76)) (stroke (width 0) (type default)))
 (label "RX_RAIL" (at 256.54 111.76 90) (effects (font (size 1.27 1.27)) (justify left bottom)))
 (wire (pts (xy 256.54 139.7) (xy 256.54 142.24)) (stroke (width 0) (type default)))
 (symbol (lib_id "power:GND") (at 256.54 142.24 0) (unit 1) (exclude_from_sim no) (in_bom yes) (on_board yes) (dnp no) (property "Reference" "#PWR011" (at 256.54 137.24 0) (effects (font (size 1.27 1.27)) (hide yes))) (property "Value" "GND" (at 256.54 146.05 0) (effects (font (size 1.27 1.27)))) (property "Footprint" "" (at 256.54 142.24 0) (effects (font (size 1.27 1.27)) (hide yes))) (property "Datasheet" "~" (at 256.54 142.24 0) (effects (font (size 1.27 1.27)) (hide yes))) (pin "1"))
 (symbol (lib_id "rct:ESC") (at 218.44 106.68 0) (unit 1) (exclude_from_sim no) (in_bom yes) (on_board yes) (dnp no) (property "Reference" "U4" (at 213.36 97.79 0) (effects (font (size 1.27 1.27)))) (property "Value" "ESC with BEC (Brainz 8)" (at 218.44 124.46 0) (effects (font (size 1.27 1.27)))) (property "Footprint" "" (at 218.44 106.68 0) (effects (font (size 1.27 1.27)) (hide yes))) (property "Datasheet" "~" (at 218.44 106.68 0) (effects (font (size 1.27 1.27)) (hide yes))) (pin "1") (pin "2") (pin "3"))
 (wire (pts (xy 228.6 106.68) (xy 231.14 106.68)) (stroke (width 0) (type default)))
 (label "CH2_THROTTLE" (at 231.14 106.68 0) (effects (font (size 1.27 1.27)) (justify left bottom)))
 (wire (pts (xy 218.44 96.52) (xy 218.44 93.98)) (stroke (width 0) (type default)))
 (label "RX_RAIL" (at 218.44 93.98 90) (effects (font (size 1.27 1.27)) (justify left bottom)))
 (wire (pts (xy 218.44 116.84) (xy 218.44 119.38)) (stroke (width 0) (type default)))
 (symbol (lib_id "power:GND") (at 218.44 119.38 0) (unit 1) (exclude_from_sim no) (in_bom yes) (on_board yes) (dnp no) (property "Reference" "#PWR012" (at 218.44 114.38 0) (effects (font (size 1.27 1.27)) (hide yes))) (property "Value" "GND" (at 218.44 123.19 0) (effects (font (size 1.27 1.27)))) (property "Footprint" "" (at 218.44 119.38 0) (effects (font (size 1.27 1.27)) (hide yes))) (property "Datasheet" "~" (at 218.44 119.38 0) (effects (font (size 1.27 1.27)) (hide yes))) (pin "1"))
 (symbol (lib_id "rct:Servo") (at 218.44 147.32 0) (unit 1) (exclude_from_sim no) (in_bom yes) (on_board yes) (dnp no) (property "Reference" "M1" (at 213.36 138.43 0) (effects (font (size 1.27 1.27)))) (property "Value" "Steering servo" (at 218.44 165.1 0) (effects (font (size 1.27 1.27)))) (property "Footprint" "" (at 218.44 147.32 0) (effects (font (size 1.27 1.27)) (hide yes))) (property "Datasheet" "~" (at 218.44 147.32 0) (effects (font (size 1.27 1.27)) (hide yes))) (pin "1") (pin "2") (pin "3"))
 (wire (pts (xy 228.6 147.32) (xy 231.14 147.32)) (stroke (width 0) (type default)))
 (label "CH1_STEER" (at 231.14 147.32 0) (effects (font (size 1.27 1.27)) (justify left bottom)))
 (wire (pts (xy 218.44 137.16) (xy 218.44 134.62)) (stroke (width 0) (type default)))
 (label "RX_RAIL" (at 218.44 134.62 90) (effects (font (size 1.27 1.27)) (justify left bottom)))
 (wire (pts (xy 218.44 157.48) (xy 218.44 160.02)) (stroke (width 0) (type default)))
 (symbol (lib_id "power:GND") (at 218.44 160.02 0) (unit 1) (exclude_from_sim no) (in_bom yes) (on_board yes) (dnp no) (property "Reference" "#PWR013" (at 218.44 155.02 0) (effects (font (size 1.27 1.27)) (hide yes))) (property "Value" "GND" (at 218.44 163.83 0) (effects (font (size 1.27 1.27)))) (property "Footprint" "" (at 218.44 160.02 0) (effects (font (size 1.27 1.27)) (hide yes))) (property "Datasheet" "~" (at 218.44 160.02 0) (effects (font (size 1.27 1.27)) (hide yes))) (pin "1"))
 (symbol (lib_id "Device:R") (at 149.86 134.62 90) (unit 1) (exclude_from_sim no) (in_bom yes) (on_board yes) (dnp no) (property "Reference" "R3" (at 149.86 132.08 90) (effects (font (size 1.27 1.27)))) (property "Value" "10k" (at 149.86 137.16 90) (effects (font (size 1.27 1.27)))) (property "Footprint" "" (at 149.86 134.62 90) (effects (font (size 1.27 1.27)) (hide yes))) (property "Datasheet" "~" (at 149.86 134.62 90) (effects (font (size 1.27 1.27)) (hide yes))) (pin "1") (pin "2"))
 (wire (pts (xy 146.05 134.62) (xy 138.43 134.62)) (stroke (width 0) (type default)))
 (label "RC_STEER" (at 138.43 134.62 180) (effects (font (size 1.27 1.27)) (justify right bottom)))
 (wire (pts (xy 153.67 134.62) (xy 161.29 134.62)) (stroke (width 0) (type default)))
 (label "CH1_STEER" (at 161.29 134.62 0) (effects (font (size 1.27 1.27)) (justify left bottom)))
 (symbol (lib_id "Device:R") (at 149.86 147.32 90) (unit 1) (exclude_from_sim no) (in_bom yes) (on_board yes) (dnp no) (property "Reference" "R4" (at 149.86 144.78 90) (effects (font (size 1.27 1.27)))) (property "Value" "10k" (at 149.86 149.86 90) (effects (font (size 1.27 1.27)))) (property "Footprint" "" (at 149.86 147.32 90) (effects (font (size 1.27 1.27)) (hide yes))) (property "Datasheet" "~" (at 149.86 147.32 90) (effects (font (size 1.27 1.27)) (hide yes))) (pin "1") (pin "2"))
 (wire (pts (xy 146.05 147.32) (xy 138.43 147.32)) (stroke (width 0) (type default)))
 (label "RC_THROTTLE" (at 138.43 147.32 180) (effects (font (size 1.27 1.27)) (justify right bottom)))
 (wire (pts (xy 153.67 147.32) (xy 161.29 147.32)) (stroke (width 0) (type default)))
 (label "CH2_THROTTLE" (at 161.29 147.32 0) (effects (font (size 1.27 1.27)) (justify left bottom)))
 (symbol (lib_id "power:PWR_FLAG") (at 20.32 22.86 0) (unit 1) (exclude_from_sim no) (in_bom yes) (on_board yes) (dnp no) (property "Reference" "#FLG014" (at 20.32 17.86 0) (effects (font (size 1.27 1.27)) (hide yes))) (property "Value" "PWR_FLAG" (at 20.32 19.05 0) (effects (font (size 1.27 1.27)))) (property "Footprint" "" (at 20.32 22.86 0) (effects (font (size 1.27 1.27)) (hide yes))) (property "Datasheet" "~" (at 20.32 22.86 0) (effects (font (size 1.27 1.27)) (hide yes))) (pin "1"))
 (wire (pts (xy 20.32 22.86) (xy 20.32 25.4)) (stroke (width 0) (type default)))
 (symbol (lib_id "power:GND") (at 20.32 25.4 0) (unit 1) (exclude_from_sim no) (in_bom yes) (on_board yes) (dnp no) (property "Reference" "#PWR015" (at 20.32 20.4 0) (effects (font (size 1.27 1.27)) (hide yes))) (property "Value" "GND" (at 20.32 29.21 0) (effects (font (size 1.27 1.27)))) (property "Footprint" "" (at 20.32 25.4 0) (effects (font (size 1.27 1.27)) (hide yes))) (property "Datasheet" "~" (at 20.32 25.4 0) (effects (font (size 1.27 1.27)) (hide yes))) (pin "1"))
 (symbol (lib_id "power:+5V") (at 38.1 20.32 0) (unit 1) (exclude_from_sim no) (in_bom yes) (on_board yes) (dnp no) (property "Reference" "#PWR016" (at 38.1 15.32 0) (effects (font (size 1.27 1.27)) (hide yes))) (property "Value" "+5V" (at 38.1 16.51 0) (effects (font (size 1.27 1.27)))) (property "Footprint" "" (at 38.1 20.32 0) (effects (font (size 1.27 1.27)) (hide yes))) (property "Datasheet" "~" (at 38.1 20.32 0) (effects (font (size 1.27 1.27)) (hide yes))) (pin "1"))
 (wire (pts (xy 38.1 20.32) (xy 38.1 25.4)) (stroke (width 0) (type default)))
 (symbol (lib_id "power:PWR_FLAG") (at 38.1 25.4 180) (unit 1) (exclude_from_sim no) (in_bom yes) (on_board yes) (dnp no) (property "Reference" "#FLG017" (at 38.1 20.4 0) (effects (font (size 1.27 1.27)) (hide yes))) (property "Value" "PWR_FLAG" (at 38.1 30.48 0) (effects (font (size 1.27 1.27)))) (property "Footprint" "" (at 38.1 25.4 0) (effects (font (size 1.27 1.27)) (hide yes))) (property "Datasheet" "~" (at 38.1 25.4 0) (effects (font (size 1.27 1.27)) (hide yes))) (pin "1"))
 (text "GNSS: the module's TX to D7, the XIAO's RX; its RX to D6, the XIAO's TX. Swapped, the\nlink shows no byte at any baud rate. 5 V from the 5V pad (3V3: ROADMAP.md step 1.3)." (exclude_from_sim no) (at 127 22.86 0) (effects (font (size 1.27 1.27)) (justify left top)))
 (text "XIAO pads, USB-C up, from the top: left D0 D1 D2 D3 D4 D5 D6, right 5V GND 3V3 D10 D9 D8 D7;\nBAT+ and BAT- on the back. The microSD of the Sense board takes D8 CLK, D9 DAT0, D10 CMD and\nGPIO21 for DAT3, inside: leave D8-D10 free. D1 is spare, for the optional aux channel." (exclude_from_sim no) (at 20.32 157.48 0) (effects (font (size 1.27 1.27)) (justify left top)))
 (text "Keys: the two-button interim ladder (PLAN-ESP32.md 3.1): OK 0 V, NAV 1.62 V, none 3.12 V.\nReceiver taps: 10 k in series, enough for the KR-331's 3.3 V logic (tools/rc-scope).\nUnknown receiver: tools/rc-scope first, with 10 k from D3 to GND as a divider. CH1 by\nunplugging the servo or with a Y-cable; CH2 needs a Y-cable, the ESC powering the\nreceiver through it. The receiver's + rail stays off the XIAO, which runs from USB." (exclude_from_sim no) (at 20.32 172.72 0) (effects (font (size 1.27 1.27)) (justify left top)))
 (sheet_instances (path "" (page "1"))) (embedded_fonts no))
